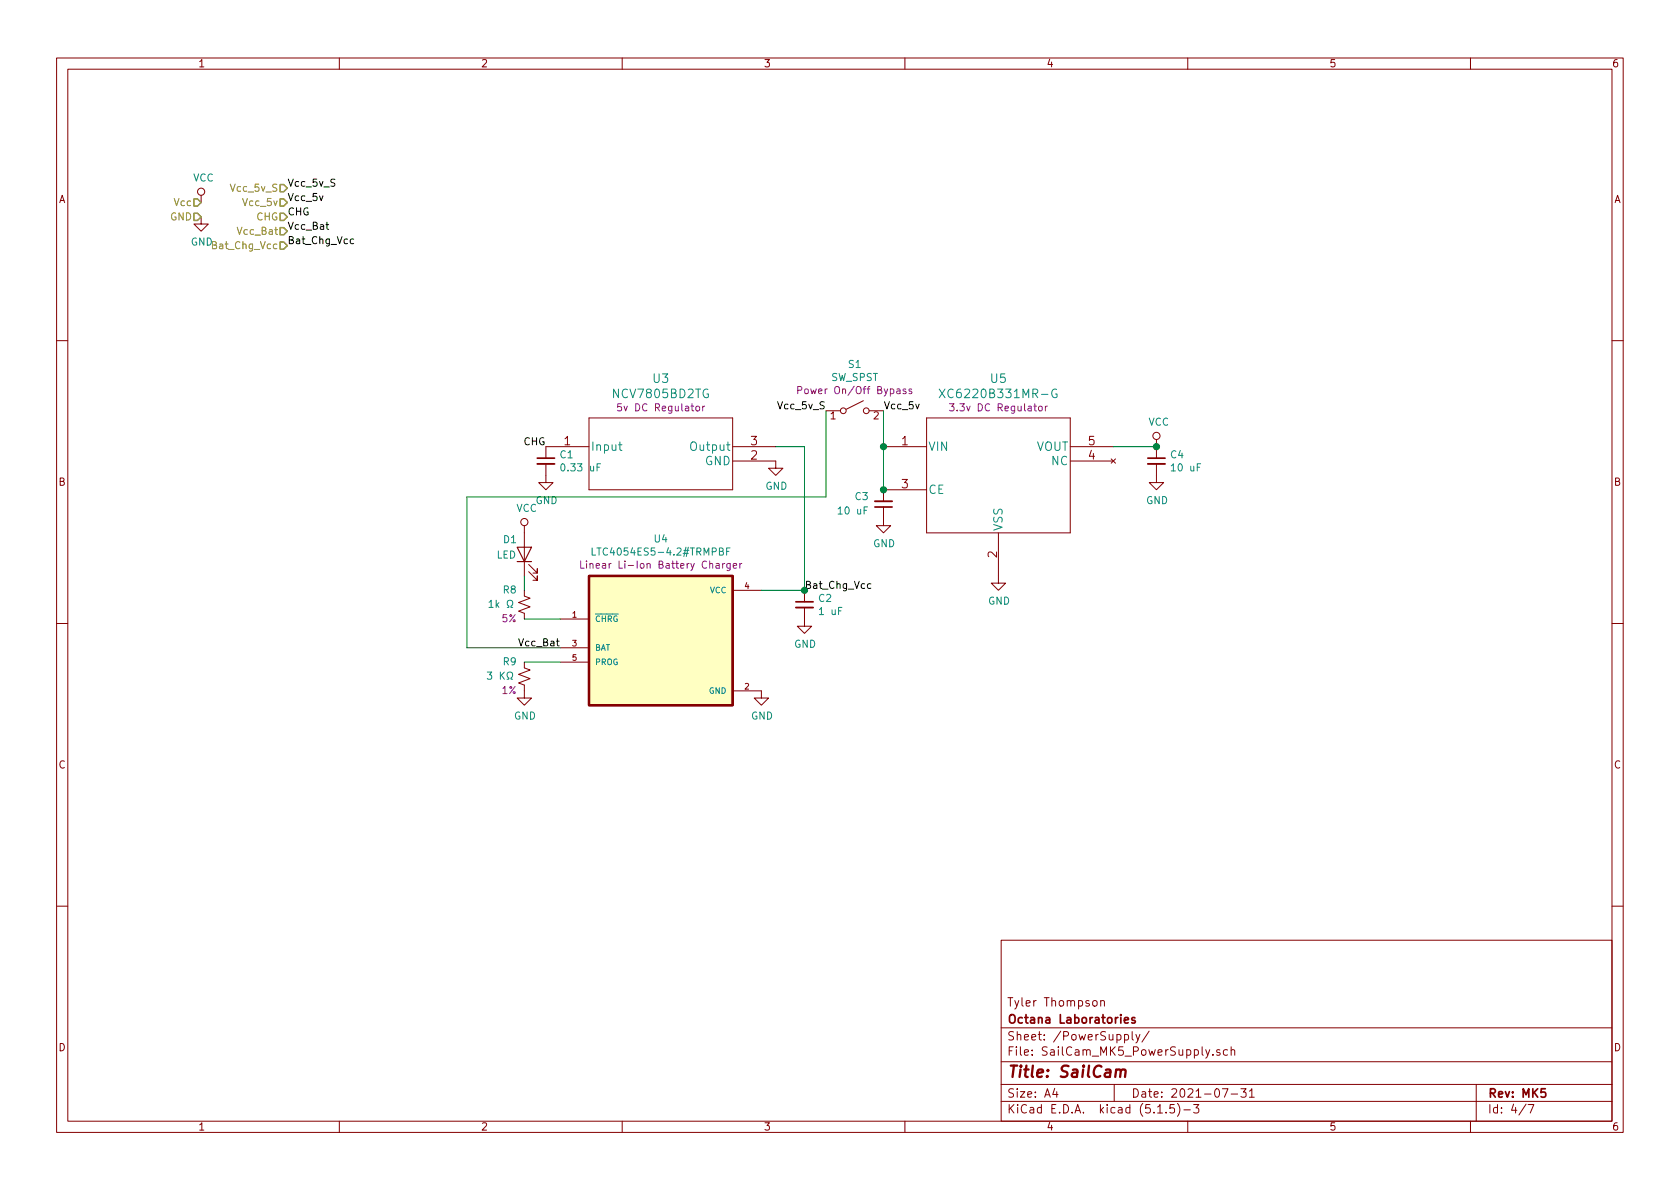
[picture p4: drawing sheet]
EESchema Schematic File Version 4
EELAYER 30 0
EELAYER END
$Descr A4 11693 8268
encoding utf-8
Sheet 4 7
Title "SailCam"
Date "2021-07-31"
Rev "MK5"
Comp "Octana Laboratories"
Comment1 "Tyler Thompson"
Comment2 ""
Comment3 ""
Comment4 ""
$EndDescr
$Comp
L SailCam_MK5-rescue:XC6220B331MR-G-XC6220B331MR-G U?
U 1 1
P 6150 3100
AR Path="/611C1252" Ref="U?"  Part="1" 
AR Path="/611BA1F2/611C1252" Ref="U5"  Part="1" 
F 0 "U5" H 6950 3577 60  0000 C CNN
F 1 "XC6220B331MR-G" H 6950 3471 60  0000 C CNN
F 2 "footprints:XC6220B331MR-G" H 6950 3340 60  0001 C CNN
F 3 "https://media.digikey.com/pdf/Data%20Sheets/Torex/XC6220.pdf" H 6150 3100 60  0001 C CNN
F 4 "3.3v DC Regulator" H 6950 3373 50  0000 C CNN "Description"
	1    6150 3100
	1    0    0    -1  
$EndComp
$Comp
L Device:C_Small C?
U 1 1
P 8050 3200
AR Path="/611C1259" Ref="C?"  Part="1" 
AR Path="/611BA1F2/611C1259" Ref="C4"  Part="1" 
F 0 "C4" H 8142 3246 50  0000 L CNN
F 1 "10 uF" H 8142 3155 50  0000 L CNN
F 2 "footprints:C_0805_2012Metric_Pad1.15x1.40mm_HandSolder_FullSilk" H 8050 3200 50  0001 C CNN
F 3 "~" H 8050 3200 50  0001 C CNN
	1    8050 3200
	1    0    0    -1  
$EndComp
$Comp
L power:VCC #PWR?
U 1 1
P 8050 3100
AR Path="/611C125F" Ref="#PWR?"  Part="1" 
AR Path="/611BA1F2/611C125F" Ref="#PWR0109"  Part="1" 
F 0 "#PWR0109" H 8050 2950 50  0001 C CNN
F 1 "VCC" H 8067 3273 50  0000 C CNN
F 2 "" H 8050 3100 50  0001 C CNN
F 3 "" H 8050 3100 50  0001 C CNN
	1    8050 3100
	1    0    0    -1  
$EndComp
$Comp
L power:GND #PWR?
U 1 1
P 8050 3300
AR Path="/611C1265" Ref="#PWR?"  Part="1" 
AR Path="/611BA1F2/611C1265" Ref="#PWR0110"  Part="1" 
F 0 "#PWR0110" H 8050 3050 50  0001 C CNN
F 1 "GND" H 8055 3127 50  0000 C CNN
F 2 "" H 8050 3300 50  0001 C CNN
F 3 "" H 8050 3300 50  0001 C CNN
	1    8050 3300
	1    0    0    -1  
$EndComp
$Comp
L Device:C_Small C?
U 1 1
P 5600 4200
AR Path="/611C126B" Ref="C?"  Part="1" 
AR Path="/611BA1F2/611C126B" Ref="C2"  Part="1" 
F 0 "C2" H 5692 4246 50  0000 L CNN
F 1 "1 uF" H 5692 4155 50  0000 L CNN
F 2 "footprints:C_0805_2012Metric_Pad1.15x1.40mm_HandSolder_FullSilk" H 5600 4200 50  0001 C CNN
F 3 "~" H 5600 4200 50  0001 C CNN
	1    5600 4200
	1    0    0    -1  
$EndComp
$Comp
L power:GND #PWR?
U 1 1
P 5600 4300
AR Path="/611C1271" Ref="#PWR?"  Part="1" 
AR Path="/611BA1F2/611C1271" Ref="#PWR0111"  Part="1" 
F 0 "#PWR0111" H 5600 4050 50  0001 C CNN
F 1 "GND" H 5605 4127 50  0000 C CNN
F 2 "" H 5600 4300 50  0001 C CNN
F 3 "" H 5600 4300 50  0001 C CNN
	1    5600 4300
	1    0    0    -1  
$EndComp
Wire Wire Line
	6150 3400 6150 3100
Wire Wire Line
	7750 3100 8050 3100
Connection ~ 8050 3100
$Comp
L SailCam_MK5-rescue:LTC4054ES5-4.2#TRMPBF-LTC4054ES5-4.2_TRMPBF U?
U 1 1
P 4600 4400
AR Path="/611C1280" Ref="U?"  Part="1" 
AR Path="/611BA1F2/611C1280" Ref="U4"  Part="1" 
F 0 "U4" H 4600 5060 50  0000 C CNN
F 1 "LTC4054ES5-4.2#TRMPBF" H 4600 4969 50  0000 C CNN
F 2 "footprints:SOT95P280X100-5N" H 4600 4400 50  0001 L BNN
F 3 "https://www.analog.com/media/en/technical-documentation/data-sheets/405442xf.pdf" H 4600 4400 50  0001 L BNN
F 4 "Manufacturer Recommendations" H 4600 4400 50  0001 L BNN "STANDARD"
F 5 "LTC4054ES5-4.2#TRMPBF" H 4600 4400 50  0001 L BNN "MP"
F 6 "None" H 4600 4400 50  0001 L BNN "PRICE"
F 7 "SOT-23-5 Linear Technology" H 4600 4400 50  0001 L BNN "PACKAGE"
F 8 "Linear Li-Ion Battery Charger" H 4600 4878 50  0000 C CNN "DESCRIPTION"
F 9 "Linear Technology/Analog" H 4600 4400 50  0001 L BNN "MANUFACTURER"
	1    4600 4400
	1    0    0    -1  
$EndComp
Wire Wire Line
	5300 4100 5600 4100
Text Label 3900 4500 2    50   ~ 0
Vcc_Bat
$Comp
L Device:LED D?
U 1 1
P 3650 3850
AR Path="/611C1289" Ref="D?"  Part="1" 
AR Path="/611BA1F2/611C1289" Ref="D1"  Part="1" 
F 0 "D1" V 3750 3950 50  0000 C CNN
F 1 "LED" V 3643 3975 50  0000 C CNN
F 2 "LED_THT:LED_D3.0mm" H 3650 3850 50  0001 C CNN
F 3 "~" H 3650 3850 50  0001 C CNN
	1    3650 3850
	0    -1   -1   0   
$EndComp
$Comp
L Device:R_Small_US R?
U 1 1
P 3650 4200
AR Path="/611C1290" Ref="R?"  Part="1" 
AR Path="/611BA1F2/611C1290" Ref="R8"  Part="1" 
F 0 "R8" H 3700 4100 50  0000 L CNN
F 1 "1k Ω" H 3718 4200 50  0000 L CNN
F 2 "footprints:C_0805_2012Metric_Pad1.15x1.40mm_HandSolder_FullSilk" H 3650 4200 50  0001 C CNN
F 3 "~" H 3650 4200 50  0001 C CNN
F 4 "5%" H 3700 4300 50  0000 L CNN "Tolerance"
	1    3650 4200
	-1   0    0    1   
$EndComp
Wire Wire Line
	3650 4000 3650 4100
Wire Wire Line
	3650 4300 3900 4300
$Comp
L power:VCC #PWR?
U 1 1
P 3650 3700
AR Path="/611C1298" Ref="#PWR?"  Part="1" 
AR Path="/611BA1F2/611C1298" Ref="#PWR0112"  Part="1" 
F 0 "#PWR0112" H 3650 3550 50  0001 C CNN
F 1 "VCC" H 3667 3873 50  0000 C CNN
F 2 "" H 3650 3700 50  0001 C CNN
F 3 "" H 3650 3700 50  0001 C CNN
	1    3650 3700
	1    0    0    -1  
$EndComp
$Comp
L Device:R_Small_US R?
U 1 1
P 3650 4700
AR Path="/611C129F" Ref="R?"  Part="1" 
AR Path="/611BA1F2/611C129F" Ref="R9"  Part="1" 
F 0 "R9" H 3700 4600 50  0000 L CNN
F 1 "3 KΩ" H 3718 4700 50  0000 L CNN
F 2 "footprints:C_0805_2012Metric_Pad1.15x1.40mm_HandSolder_FullSilk" H 3650 4700 50  0001 C CNN
F 3 "~" H 3650 4700 50  0001 C CNN
F 4 "1%" H 3700 4800 50  0000 L CNN "Tolerance"
	1    3650 4700
	-1   0    0    1   
$EndComp
Wire Wire Line
	3900 4600 3650 4600
$Comp
L power:GND #PWR?
U 1 1
P 3650 4800
AR Path="/611C12A6" Ref="#PWR?"  Part="1" 
AR Path="/611BA1F2/611C12A6" Ref="#PWR0113"  Part="1" 
F 0 "#PWR0113" H 3650 4550 50  0001 C CNN
F 1 "GND" H 3655 4627 50  0000 C CNN
F 2 "" H 3650 4800 50  0001 C CNN
F 3 "" H 3650 4800 50  0001 C CNN
	1    3650 4800
	1    0    0    -1  
$EndComp
$Comp
L SailCam_MK5-rescue:NCV7805BD2TG-NCV7805BD2TG U?
U 1 1
P 3800 3100
AR Path="/611C12B3" Ref="U?"  Part="1" 
AR Path="/611BA1F2/611C12B3" Ref="U3"  Part="1" 
F 0 "U3" H 4600 3577 60  0000 C CNN
F 1 "NCV7805BD2TG" H 4600 3471 60  0000 C CNN
F 2 "footprints:NCV7805BD2TG" H 4600 3340 60  0001 C CNN
F 3 "https://www.onsemi.com/pdf/datasheet/mc7800-d.pdf" H 3800 3100 60  0001 C CNN
F 4 "5v DC Regulator" H 4600 3373 50  0000 C CNN "Description"
	1    3800 3100
	1    0    0    -1  
$EndComp
Wire Wire Line
	5400 3100 5600 3100
Wire Wire Line
	5600 3100 5600 4100
$Comp
L Device:C_Small C?
U 1 1
P 3800 3200
AR Path="/611C12BC" Ref="C?"  Part="1" 
AR Path="/611BA1F2/611C12BC" Ref="C1"  Part="1" 
F 0 "C1" H 3892 3246 50  0000 L CNN
F 1 "0.33 uF" H 3892 3155 50  0000 L CNN
F 2 "footprints:C_0805_2012Metric_Pad1.15x1.40mm_HandSolder_FullSilk" H 3800 3200 50  0001 C CNN
F 3 "~" H 3800 3200 50  0001 C CNN
	1    3800 3200
	1    0    0    -1  
$EndComp
Connection ~ 5600 4100
Text Label 3800 3100 2    50   ~ 0
CHG
Text Label 6150 2850 0    50   ~ 0
Vcc_5v
$Comp
L Device:C_Small C?
U 1 1
P 6150 3500
AR Path="/611C12CF" Ref="C?"  Part="1" 
AR Path="/611BA1F2/611C12CF" Ref="C3"  Part="1" 
F 0 "C3" H 6250 3450 50  0000 L CNN
F 1 "10 uF" H 6250 3550 50  0000 L CNN
F 2 "footprints:C_0805_2012Metric_Pad1.15x1.40mm_HandSolder_FullSilk" H 6150 3500 50  0001 C CNN
F 3 "~" H 6150 3500 50  0001 C CNN
	1    6150 3500
	-1   0    0    1   
$EndComp
$Comp
L power:GND #PWR?
U 1 1
P 6150 3600
AR Path="/611C12D5" Ref="#PWR?"  Part="1" 
AR Path="/611BA1F2/611C12D5" Ref="#PWR0115"  Part="1" 
F 0 "#PWR0115" H 6150 3350 50  0001 C CNN
F 1 "GND" H 6155 3427 50  0000 C CNN
F 2 "" H 6150 3600 50  0001 C CNN
F 3 "" H 6150 3600 50  0001 C CNN
	1    6150 3600
	1    0    0    -1  
$EndComp
Connection ~ 6150 3400
$Comp
L power:GND #PWR?
U 1 1
P 6950 4000
AR Path="/611C1FFB" Ref="#PWR?"  Part="1" 
AR Path="/611BA1F2/611C1FFB" Ref="#PWR0116"  Part="1" 
F 0 "#PWR0116" H 6950 3750 50  0001 C CNN
F 1 "GND" H 6955 3827 50  0000 C CNN
F 2 "" H 6950 4000 50  0001 C CNN
F 3 "" H 6950 4000 50  0001 C CNN
	1    6950 4000
	1    0    0    -1  
$EndComp
$Comp
L power:GND #PWR?
U 1 1
P 5300 4800
AR Path="/611C2589" Ref="#PWR?"  Part="1" 
AR Path="/611BA1F2/611C2589" Ref="#PWR0117"  Part="1" 
F 0 "#PWR0117" H 5300 4550 50  0001 C CNN
F 1 "GND" H 5305 4627 50  0000 C CNN
F 2 "" H 5300 4800 50  0001 C CNN
F 3 "" H 5300 4800 50  0001 C CNN
	1    5300 4800
	1    0    0    -1  
$EndComp
$Comp
L power:GND #PWR?
U 1 1
P 5400 3200
AR Path="/611C27EF" Ref="#PWR?"  Part="1" 
AR Path="/611BA1F2/611C27EF" Ref="#PWR0118"  Part="1" 
F 0 "#PWR0118" H 5400 2950 50  0001 C CNN
F 1 "GND" H 5405 3027 50  0000 C CNN
F 2 "" H 5400 3200 50  0001 C CNN
F 3 "" H 5400 3200 50  0001 C CNN
	1    5400 3200
	1    0    0    -1  
$EndComp
Text HLabel 1400 1400 0    50   Input ~ 0
Vcc
Text HLabel 1400 1500 0    50   Input ~ 0
GND
$Comp
L power:GND #PWR?
U 1 1
P 1400 1500
AR Path="/611C3E21" Ref="#PWR?"  Part="1" 
AR Path="/611BA1F2/611C3E21" Ref="#PWR0119"  Part="1" 
F 0 "#PWR0119" H 1400 1250 50  0001 C CNN
F 1 "GND" H 1405 1327 50  0000 C CNN
F 2 "" H 1400 1500 50  0001 C CNN
F 3 "" H 1400 1500 50  0001 C CNN
	1    1400 1500
	1    0    0    -1  
$EndComp
$Comp
L power:VCC #PWR?
U 1 1
P 1400 1400
AR Path="/611C4DC9" Ref="#PWR?"  Part="1" 
AR Path="/611BA1F2/611C4DC9" Ref="#PWR0120"  Part="1" 
F 0 "#PWR0120" H 1400 1250 50  0001 C CNN
F 1 "VCC" H 1417 1573 50  0000 C CNN
F 2 "" H 1400 1400 50  0001 C CNN
F 3 "" H 1400 1400 50  0001 C CNN
	1    1400 1400
	1    0    0    -1  
$EndComp
Text HLabel 2000 1400 0    50   Input ~ 0
Vcc_5v
Text HLabel 2000 1500 0    50   Input ~ 0
CHG
Text HLabel 2000 1600 0    50   Input ~ 0
Vcc_Bat
Text Label 2000 1400 0    50   ~ 0
Vcc_5v
Text Label 2000 1500 0    50   ~ 0
CHG
Text Label 2000 1600 0    50   ~ 0
Vcc_Bat
Text HLabel 2000 1300 0    50   Input ~ 0
Vcc_5v_S
Text Label 5750 2850 2    50   ~ 0
Vcc_5v_S
Text Label 2000 1300 0    50   ~ 0
Vcc_5v_S
$Comp
L Switch:SW_SPST S1
U 1 1
P 5950 2850
F 0 "S1" H 5950 3175 50  0000 C CNN
F 1 "SW_SPST" H 5950 3084 50  0000 C CNN
F 2 "digikey-footprints:Switch_Toggle_ATE1D-2M3-10-Z" H 5950 2850 50  0001 C CNN
F 3 "~" H 5950 2850 50  0001 C CNN
F 4 "Power On/Off Bypass" H 5950 2993 50  0000 C CNN "Description"
	1    5950 2850
	1    0    0    -1  
$EndComp
Wire Wire Line
	6150 2850 6150 3100
Connection ~ 6150 3100
Wire Wire Line
	3900 4500 3250 4500
Wire Wire Line
	3250 4500 3250 3450
Wire Wire Line
	3250 3450 5750 3450
Wire Wire Line
	5750 3450 5750 2850
Text HLabel 2000 1700 0    50   Input ~ 0
Bat_Chg_Vcc
Text Label 5600 4100 0    50   ~ 0
Bat_Chg_Vcc
Text Label 2000 1700 0    50   ~ 0
Bat_Chg_Vcc
$Comp
L power:GND #PWR?
U 1 1
P 3800 3300
F 0 "#PWR?" H 3800 3050 50  0001 C CNN
F 1 "GND" H 3805 3127 50  0000 C CNN
F 2 "" H 3800 3300 50  0001 C CNN
F 3 "" H 3800 3300 50  0001 C CNN
	1    3800 3300
	1    0    0    -1  
$EndComp
$EndSCHEMATC
